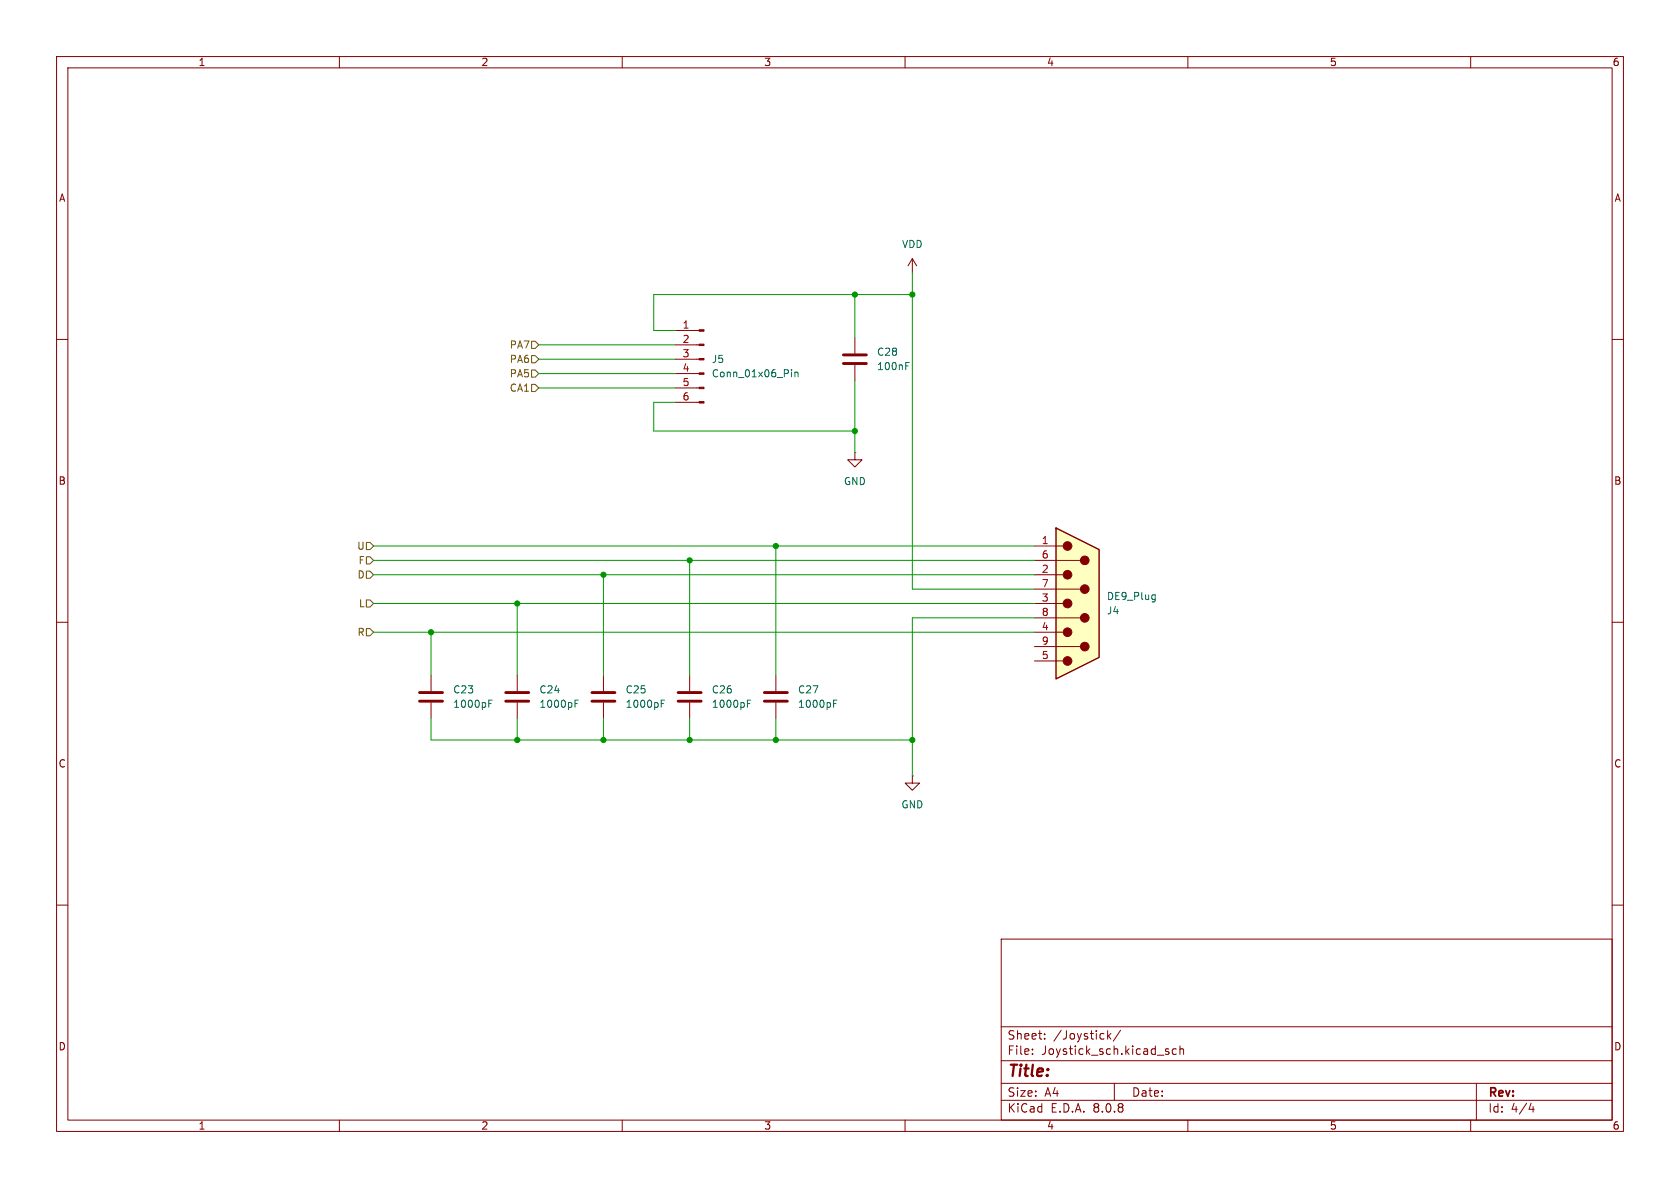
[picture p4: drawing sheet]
<svg xmlns="http://www.w3.org/2000/svg" width="297mm" height="210mm" viewBox="0 0 297 210" stroke-linecap="round" stroke-linejoin="round" font-family="sans-serif">
<g fill="none" stroke="#840000" stroke-width=".18">
<path d="M10 10h277v190h-277zM12 12h273v186h-273zM60 10v2M110 10v2M160 10v2M210 10v2M260 10v2M10 60h2M285 60h2M10 110h2M76.2 119.4v2.8M91.4 119.4v2.8"/>
<path d="M106.7 119.4v2.8M121.9 119.4v2.8M137.2 119.4v2.8M285 110h2M76.2 124.2v2.8M91.4 124.2v2.8M106.7 124.2v2.8M121.9 124.2v2.8M137.2 124.2v2.8M161.3 137.2v1.2h1.3l-1.3 1.3-1.3-1.3h1.3M161.3 137.2h.1M10 160h2"/>
<path d="M177 166h108v32h-108zM285 160h2M60 198v2M110 198v2M160 198v2M177 194.5h108M177 191.5h108M177 187.5h108M177 181.5h108M182.5 186.3v.1M182.5 185.5v.1M184.7 183.6v.1"/>
<path d="M184.7 182.8v.1M195.8 182.2v1.5M196 183.1l.4 .6M196.4 182.7l-.6 .6M197 191.5v3M198.1 182.1l-1.3 2M206.2 185.9l.4 .1 .1 .2-.2 .2h-.3M206.2 185.4l.4 .1M208 185.5l-.5-.1-.3 .3v.4l.2 .2h.6M208.6 185.5l.2-.1 .4 .1v.9M208.6 184.9v1.5M210 198v2"/>
<path d="M260 198v2M261 191.5v6.5M270.7 195l-.4 1.1h.9M271 195.6v1"/>
</g>
<path d="M74.2 124h4M74.2 122.4h4M89.4 124h4.1M89.4 122.4h4.1M104.6 124h4.1M104.6 122.4h4.1M119.9 124h4.1M119.9 122.4h4.1M135.1 124h4.1M135.1 122.4h4.1" fill="none" stroke="#840000" stroke-width=".51"/>
<path d="M86.4 124.4h.4M86.4 123.8h.6M101.7 124.4h.4M101.7 123.8h.6M116.9 124.4h.4M116.9 123.8h.6M132.1 124.4h.5M132.1 123.8h.6M147.4 124.4h.4M147.4 123.8h.6" fill="none" stroke="#006464" stroke-width=".18"/>
<path d="M186.7 93.3l7.6 3.9v19l-7.6 3.8z" fill="#ffffc2"/>
<g fill="#840000" stroke="#840000" stroke-width=".18">
<path d="M123.6 71h.9v.2h-.9z"/>
<path d="M123.6 68.5h.9v.2h-.9z"/>
<path d="M123.6 65.9h.9v.3h-.9z"/>
<path d="M123.6 63.4h.9v.2h-.9z"/>
<path d="M123.6 60.8h.9v.3h-.9z"/>
<path d="M123.6 58.3h.9v.2h-.9z"/>
<circle cx="188.7" cy="96.5" r=".76"/>
<circle cx="188.7" cy="101.6" r=".76"/>
<circle cx="188.7" cy="106.7" r=".76"/>
<circle cx="188.7" cy="111.8" r=".76"/>
<circle cx="188.7" cy="116.8" r=".76"/>
<circle cx="191.8" cy="99.1" r=".76"/>
<circle cx="191.8" cy="104.1" r=".76"/>
<circle cx="191.8" cy="109.2" r=".76"/>
<circle cx="191.8" cy="114.3" r=".76"/>
</g>
<g fill="none" stroke="#840000" stroke-width=".18">
<path d="M119.4 58.4h4.2M151.1 59.7v2.8M161.3 45.7l-.8 1.3M161.3 45.7v2.6M161.3 45.7l.8 1.3M119.4 71.1h4.2M119.4 68.6h4.2M119.4 66h4.2M119.4 63.5h4.2M119.4 61h4.2M151.1 64.5v2.8M151.1 80v1.3h1.3l-1.3 1.3-1.2-1.3h1.2"/>
<path d="M151.1 80h.1M182.9 96.5h5.1M182.9 99.1h8.1M182.9 101.6h5.1M182.9 104.1h8.1M182.9 106.7h5.1M182.9 109.2h8.1M182.9 111.8h5.1M182.9 114.3h8.1M182.9 116.8h5.1"/>
</g>
<path d="M186.7 93.3l7.6 3.9v19l-7.6 3.8z" fill="none" stroke="#840000" stroke-width=".25"/>
<path d="M139.9 65.3v.2M139.9 65.8v.8M140.5 65.8v.8M140.5 65.9l.2-.1h.3l.1 .8M160.1 64.7h.5M160.1 64.1h.6M203.9 105.1l.3 .1M204.2 105.1v1.1l-.2 .2M204.2 105.9l-.3 .1" fill="none" stroke="#006464" stroke-width=".18"/>
<path d="M149.1 64.3h4.1M149.1 62.7h4.1" fill="none" stroke="#840000" stroke-width=".51"/>
<path d="M94 62.9h.6l.6 .6-.6 .6h-.6zM94 65.4h.6l.6 .6-.6 .7h-.6zM94 67.9h.6l.6 .7-.6 .6h-.6zM94 60.3h.6l.6 .7-.6 .6h-.6zM64.8 95.9h.6l.6 .6-.6 .7h-.6zM64.8 98.4h.6l.6 .7-.6 .6h-.6zM64.8 111.1h.6l.6 .7-.6 .6h-.6zM64.8 106h.6l.6 .7-.6 .6h-.6zM64.8 101h.6l.6 .6-.6 .6h-.6z" fill="none" stroke="#725600" stroke-width=".18"/>
<g fill="none" stroke="#009600" stroke-width=".18">
<path d="M151.1 52.1v7.6M161.3 48.3v55.8h21.6M161.3 52.1h-45.7v6.3h3.8M95.2 66h24.2M95.2 68.6h24.2M95.2 61h24.2M95.2 63.5h24.2M119.4 71.1h-3.8v5.1h35.5M151.1 67.3v12.7M66 96.5h116.9M66 99.1h116.9M121.9 99.1v20.3"/>
<path d="M137.2 96.5v22.9M66 101.6h116.9M66 111.8h116.9M66 106.7h116.9M76.2 111.8v7.6M91.4 106.7v12.7M106.7 101.6v17.8M182.9 109.2h-21.6v28M76.2 127v3.8h85.1M91.4 127v3.8M106.7 127v3.8M121.9 127v3.8"/>
<path d="M137.2 127v3.8"/>
</g>
<g fill="#009600" stroke="#009600" stroke-width=".18">
<circle cx="91.4" cy="106.7" r=".46"/>
<circle cx="121.9" cy="130.8" r=".46"/>
<circle cx="106.7" cy="130.8" r=".46"/>
<circle cx="76.2" cy="111.8" r=".46"/>
<circle cx="106.7" cy="101.6" r=".46"/>
<circle cx="121.9" cy="99.1" r=".46"/>
<circle cx="161.3" cy="130.8" r=".46"/>
<circle cx="137.2" cy="130.8" r=".46"/>
<circle cx="91.4" cy="130.8" r=".46"/>
<circle cx="137.2" cy="96.5" r=".46"/>
<circle cx="151.1" cy="76.2" r=".46"/>
<circle cx="151.1" cy="52.1" r=".46"/>
<circle cx="161.3" cy="52.1" r=".46"/>
</g>
<text font-size="2.8" fill="#840000" x="178" y="190.9">Title:</text>
<g font-size="2.1" fill="#840000">
<text x="178" y="184">Sheet:</text>
<text x="186.2" y="184">/Joystick/</text>
<text x="178" y="186.7">File:</text>
<text x="184.1" y="186.7">Joystick_sch.kicad_sch</text>
<text x="178" y="196.9">KiCad</text>
<text x="178" y="194.1">Size:</text>
<text x="184.7" y="194.1">A4</text>
<text x="185.7" y="196.9">E.D.A.</text>
<text x="193.3" y="196.9">8.0.8</text>
<text x="200" y="194.1">Date:</text>
<text x="263" y="194.3">Rev:</text>
<text x="263" y="196.9">Id:</text>
<text x="267.1" y="196.9">4/4</text>
</g>
<g font-size="1.8" fill="#840000">
<text x="35" y="11.9">1</text>
<text x="85" y="11.9">2</text>
<text x="135" y="11.9">3</text>
<text x="185" y="11.9">4</text>
<text x="235" y="11.9">5</text>
<text x="285" y="11.9">6</text>
<text x="10.3" y="35.9">A</text>
<text x="285.3" y="35.9">A</text>
<text x="10.3" y="85.9">B</text>
<text x="285.3" y="85.9">B</text>
<text x="10.3" y="135.9">C</text>
<text x="285.3" y="135.9">C</text>
<text x="10.3" y="185.9">D</text>
<text x="285.3" y="185.9">D</text>
<text x="35" y="199.9">1</text>
<text x="85" y="199.9">2</text>
<text x="135" y="199.9">3</text>
<text x="185" y="199.9">4</text>
<text x="235" y="199.9">5</text>
<text x="285" y="199.9">6</text>
</g>
<g font-size="1.8" fill="#006464">
<text x="159.4" y="44">VDD</text>
<text x="125.7" y="64.4">J5</text>
<text x="154.9" y="65.6">100nF</text>
<text x="154.9" y="63.1">C28</text>
<text x="125.7" y="66.9">Conn_01x06_Pin</text>
<text x="149.1" y="86">GND</text>
<text x="195.6" y="106.3">DE9_Plug</text>
<text x="195.6" y="108.8">J4</text>
<text x="80" y="122.8">C23</text>
<text x="80" y="125.3">1000pF</text>
<text x="95.3" y="122.8">C24</text>
<text x="95.3" y="125.3">1000pF</text>
<text x="110.5" y="122.8">C25</text>
<text x="110.5" y="125.3">1000pF</text>
<text x="125.7" y="122.8">C26</text>
<text x="125.7" y="125.3">1000pF</text>
<text x="141" y="122.8">C27</text>
<text x="141" y="125.3">1000pF</text>
<text x="159.3" y="143.1">GND</text>
</g>
<g font-size="1.8" fill="#a90000">
<text x="120.6" y="58.2">1</text>
<text x="120.6" y="60.7">2</text>
<text x="120.6" y="63.2">3</text>
<text x="120.6" y="65.8">4</text>
<text x="120.6" y="68.3">5</text>
<text x="120.6" y="70.9">6</text>
<text x="184.1" y="96.3">1</text>
<text x="184.1" y="101.3">2</text>
<text x="184.1" y="98.8">6</text>
<text x="184.1" y="106.4">3</text>
<text x="184.1" y="103.9">7</text>
<text x="184.1" y="111.5">4</text>
<text x="184.1" y="109">8</text>
<text x="184.1" y="116.6">5</text>
<text x="184.1" y="114">9</text>
</g>
<g font-size="1.8" fill="#725600">
<text x="90" y="64.4">PA6</text>
<text x="90" y="61.8">PA7</text>
<text x="90" y="66.9">PA5</text>
<text x="90" y="69.4">CA1</text>
<text x="63" y="97.4">U</text>
<text x="63.3" y="99.9">F</text>
<text x="63.1" y="102.5">D</text>
<text x="63.3" y="107.5">L</text>
<text x="63.1" y="112.6">R</text>
</g>
</svg>
